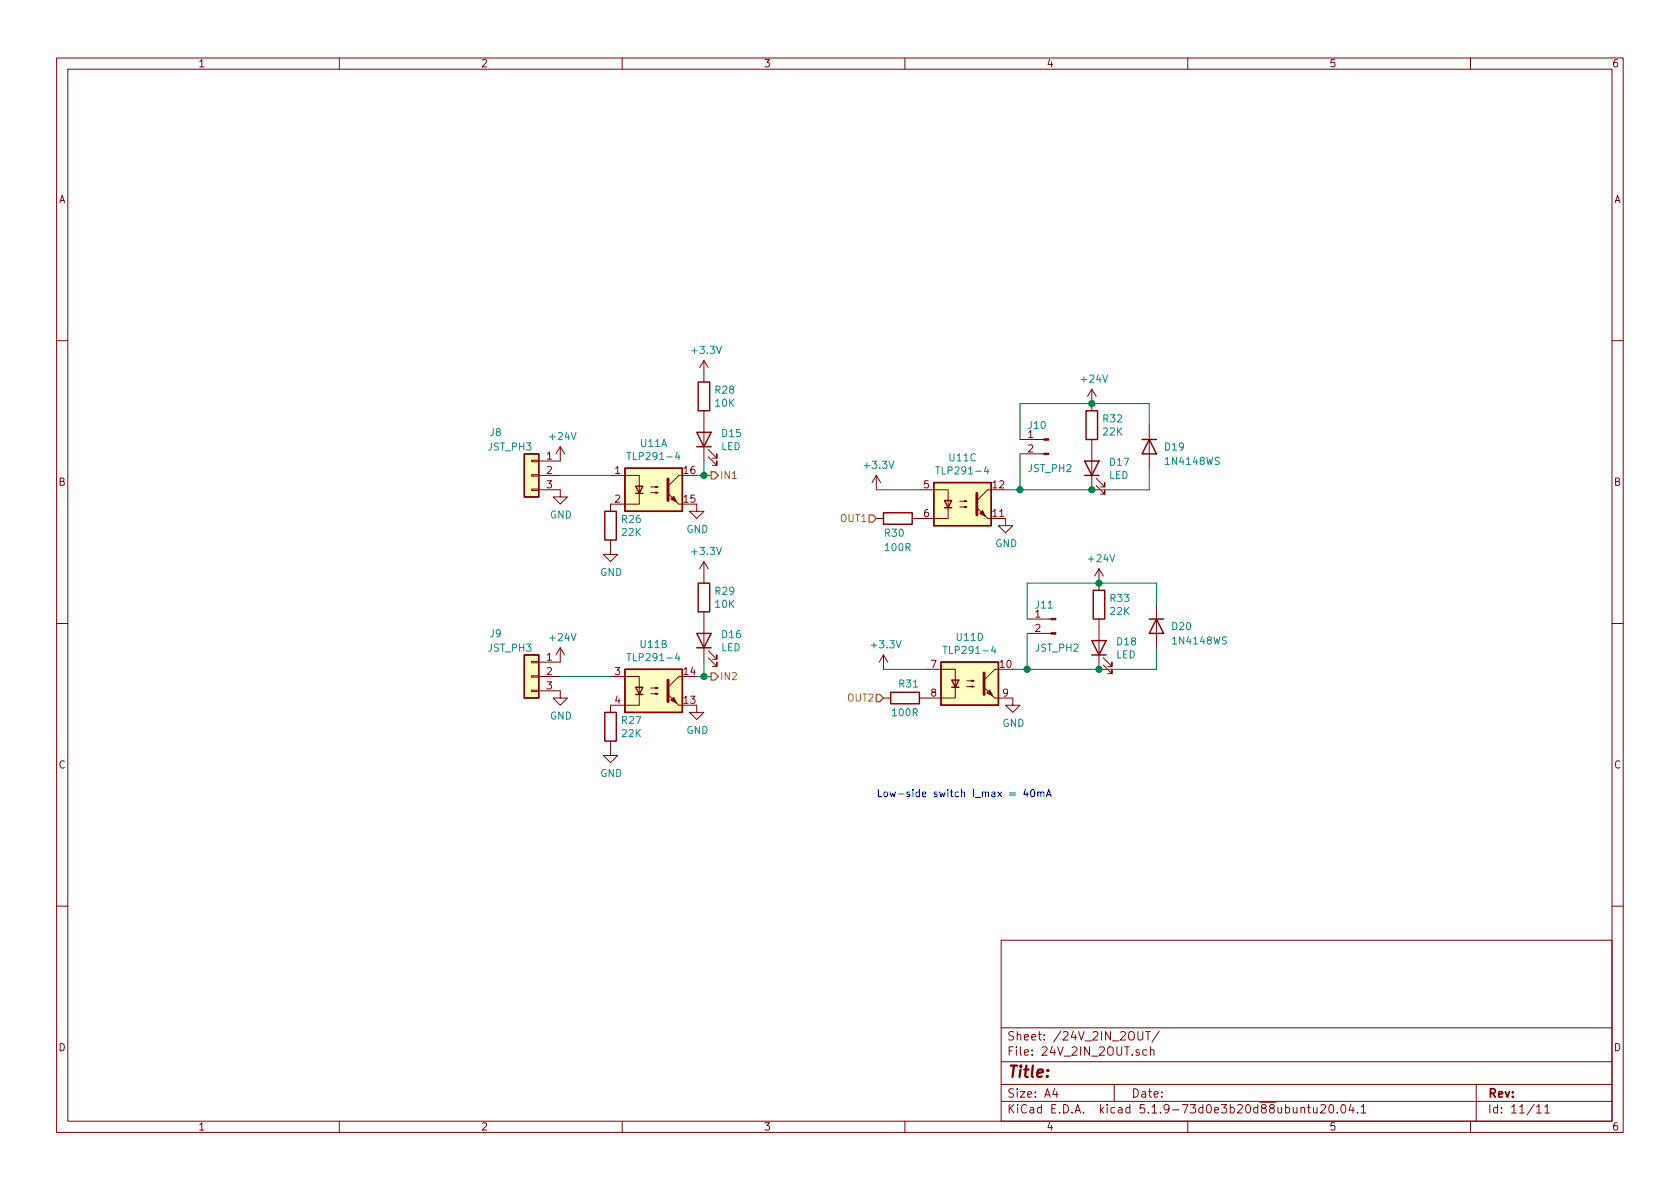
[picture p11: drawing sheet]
<svg xmlns="http://www.w3.org/2000/svg" width="297mm" height="210mm" viewBox="0 0 297 210" stroke-linecap="round" stroke-linejoin="round" font-family="sans-serif">
<g fill="none" stroke="#840000" stroke-width=".18">
<path d="M10 10.3h277v189.9h-277zM12 12.2h273v186.1h-273zM60 10.3v1.9M110 10.3v1.9M160 10.3v1.9M210 10.3v1.9M260 10.3v1.9M10 60.2h2M99.1 79v2.5h-3.9M99.1 79l-.8 1.3M99.1 79l.7 1.3M124.5 63.7v3.9"/>
<path d="M124.5 72.6v8.9M124.5 63.7l-.8 1.3M124.5 63.7l.7 1.3M125.2 79.5l1.5 1.5v-.7v.7h-.7M180.3 77.7h4.3M193 68.8l-.7 1.3M193 68.8v3.8M193 77.7v8.9M193 68.8l.8 1.3M203.2 75.2v7.6M285 60.2h2M94 86.5h1.2v.2h-1.2z"/>
<path d="M94 81.4h1.2v.3h-1.2zM94 83.9h1.2v.3h-1.2zM95.2 86.6h3.9v1.3h1.2l-1.2 1.2-1.3-1.2h1.3M95.2 84.1h3.9M107.9 84.1h5.1v5h-5.1v1.3M107.9 95.5v2.5h1.3l-1.3 1.3-1.2-1.3h1.2M115.1 87.1h1.2l-.3 .1v-.2l.3 .1M115.1 86.1h1.2l-.3 .1v-.2l.3 .1M120 89.1h.6M120.6 84.1h-.6l-1.9 1.9M123.2 89.1v1.3h1.3l-1.3 1.3-1.3-1.3h1.3M124.5 99.3v3.8"/>
<path d="M124.5 99.3l-.8 1.3M124.5 99.3l.7 1.3M125.2 80.8l1.5 1.5v-.8v.8h-.7M154.9 91.7h1.3M154.9 84.1l-.7 1.2M154.9 84.1v2.5M154.9 84.1l.8 1.2M162.6 86.6h5v5.1h-6.3M169.7 89.7h1.2l-.3 .1v-.3l.3 .2M169.7 88.6h1.2l-.3 .2v-.3l.3 .1M174.6 91.7h.7M175.3 86.6h-.7l-1.9 1.9"/>
<path d="M177.8 91.7v1.3h1.3l-1.3 1.2-1.3-1.2h1.3M180.3 80.3h4.3M193.8 85.8l1.5 1.6v-.8v.8h-.7M193.8 84.6l1.5 1.5v-.8v.8h-.7M10 110.3h2M94 117h1.2v.2h-1.2zM94 119.5h1.2v.3h-1.2zM95.2 119.6h3.9M99.1 114.5v2.6h-3.9M99.1 114.5l-.8 1.3M99.1 114.5l.7 1.3M107.9 119.6h5.1v5.1h-5.1v1.3"/>
<path d="M120.6 119.6h-.6l-1.9 1.9M124.5 108.2v8.9M125.2 116.3l1.5 1.6v-.8v.8h-.7M125.2 115.1l1.5 1.5v-.8v.8h-.7M156.2 115.8l-.8 1.3M156.2 115.8v2.6M156.2 115.8l.8 1.3M163.8 118.4h5.1v5h-6.3M176.5 118.4h-.6l-1.9 1.9M181.6 112h4.2M181.6 109.5h4.2M194.3 100.6l-.8 1.2"/>
<path d="M194.3 100.6v3.8M194.3 109.5v8.9M194.3 100.6l.8 1.2M195.1 117.6l1.5 1.5v-.7v.7h-.8M195.1 116.3l1.5 1.6v-.8v.8h-.8M204.5 106.9v7.6M285 110.3h2M94 122h1.2v.3h-1.2zM95.2 122.2h3.9v1.2h1.2l-1.2 1.3-1.3-1.3h1.3M107.9 131.1v2.5h1.3l-1.3 1.3-1.2-1.3h1.2M115.1 122.7h1.2l-.3 .1v-.3l.3 .2M115.1 121.7h1.2l-.3 .1v-.3l.3 .2"/>
<path d="M120 124.7h.6M123.2 124.7v1.3h1.3l-1.3 1.2-1.3-1.2h1.3M156.2 123.4h1.3M170.9 121.4h1.3l-.4 .1v-.2l.4 .1M170.9 120.4h1.3l-.4 .1v-.2l.4 .1M175.9 123.4h3.2v1.3h1.2l-1.2 1.3-1.3-1.3h1.3M10 160.2h2M177 166.3h108v32h-108zM285 160.2h2M60 198.3v1.9M110 198.3v1.9M160 198.3v1.9"/>
<path d="M177 194.8h108M177 191.8h108M177 187.8h108M177 181.8h108M186.5 192.5l-.4 1h1M186.8 193v1M197 191.8v3M201.2 182.4v1.2l.3 .3h.3l.3-.3v-1.2M202.5 182.4h.9M202.8 185.7l-.5-.1-.2 .3v.6l.2 .1 .5-.1M203 182.4v1.5M203.4 185.7l.2-.1 .4 .1v.9"/>
<path d="M203.4 185.1v1.5M205 182.3l-1.3 2M210 198.3v1.9M230 196l.2-.2 .4 .1 .1 .9M230 195.8v1M231.2 195.8h.5M231.4 195.3v1.3l.3 .2M232.2 195.8l.1 .9 .4 .1 .2-.1M232.9 195.8v1M233.5 195.5l.2-.2h.4l.3 .5-.9 1h.9M235.2 195.4l.2-.1a.94 .94 0 0 1 0 1.5 .82 .82 0 0 1-.2-1.4zM236.4 196.7v.1"/>
<path d="M237.3 195.4l.1-.1a.8 .8 0 0 1 .6 .8 .8 .8 0 0 1-.6 .7 1 1 0 0 1-.1-1.4zM238.9 195.2l-.4 1.1h.9M239.2 195.8v1M240 196.7v.1M240.6 195.8l.5-.5v1.5M240.6 196.8h.9M260 198.3v1.9M261 191.8v6.5M271.7 195.8l.4-.5v1.5M271.7 196.8h.8M273.1 195.8l.5-.5v1.5M273.1 196.8h.9"/>
</g>
<g fill="none" stroke="#840000" stroke-width=".25">
<path d="M123.2 76.4h2.5l-1.2 2.6zM123.2 79h2.5M123.4 67.6h2.1v5h-2.1zM192 72.6h2.1v5.1h-2.1zM201.9 77.7h2.6M203.2 77.7l1.3 2.6h-2.6zM92.7 80.3h2.5v7.6h-2.5zM106.9 90.4h2.1v5.1h-2.1zM110.5 82.8h10.1v7.6h-10.1zM112.4 86h1.3l-.7 1.2zM112.4 87.2h1.3M156.2 90.7h5.1v2h-5.1z"/>
<path d="M165.1 85.3h10.2v7.7h-10.2zM167 88.5h1.3l-.7 1.3zM167 89.8h1.3M191.8 81.5h2.5l-1.3 2.6zM191.8 84.1h2.5M92.7 115.8h2.5v7.6h-2.5zM110.5 118.4h10.1v7.6h-10.1zM123.2 112h2.5l-1.2 2.5zM123.2 114.5h2.5M123.4 103.1h2.1v5.1h-2.1zM166.4 117.1h10.1v7.6h-10.1zM193 113.3h2.6l-1.3 2.5z"/>
<path d="M193 115.8h2.6M193.3 104.4h2v5.1h-2zM203.2 109.5h2.5M204.5 109.5l1.2 2.5h-2.5zM106.9 126h2.1v5.1h-2.1zM112.4 121.5h1.3l-.7 1.3zM112.4 122.8h1.3M157.5 122.4h5.1v2.1h-5.1zM168.3 120.3h1.2l-.6 1.2zM168.3 121.5h1.2"/>
</g>
<g fill="#ffffc2" stroke="#ffffc2" stroke-width=".18">
<path d="M110.5 118.4h10.1v7.6h-10.1z"/>
<path d="M92.7 115.8h2.5v7.6h-2.5z"/>
<path d="M165.1 85.3h10.2v7.7h-10.2z"/>
<path d="M92.7 80.3h2.5v7.6h-2.5z"/>
<path d="M166.4 117.1h10.1v7.6h-10.1z"/>
<path d="M110.5 82.8h10.1v7.6h-10.1z"/>
</g>
<g fill="#840000" stroke="#840000" stroke-width=".18">
<path d="M118.1 122.8l1.9 1.9z"/>
<path d="M118.6 123.8l.5-.5 .5 1z"/>
<path d="M184.6 80.1h.8v.3h-.8z"/>
<path d="M184.6 77.6h.8v.2h-.8z"/>
<path d="M172.7 89.8l1.9 1.9z"/>
<path d="M173.2 90.8l.5-.5 .5 1z"/>
<path d="M174 121.5l1.9 1.9z"/>
<path d="M174.5 122.5l.5-.5 .5 1.1z"/>
<path d="M185.8 111.9h.9v.2h-.9z"/>
<path d="M185.8 109.3h.9v.3h-.9z"/>
<path d="M118.1 87.2l1.9 1.9z"/>
<path d="M118.6 88.3l.5-.5 .5 1z"/>
</g>
<path d="M118.1 84.7v3.8M172.7 87.2v3.9M174 119v3.8M118.1 120.3v3.8" fill="none" stroke="#840000" stroke-width=".51"/>
<path d="M119.7 80l-.3 .8h.8M110.8 80h.8M120 80.4v.9M165.5 82.5h.7M174.3 82.5l-.3 .9h.8M174.7 83v.8M110.8 115.6h.8M119.7 115.5l-.3 .9h.8M120 116v.8M166.7 114.3h.7M175.6 114.2l-.3 .9h.8M175.9 114.7v.9" fill="none" stroke="#008484" stroke-width=".18"/>
<g fill="none" stroke="#008400" stroke-width=".18">
<path d="M203.2 75.2v-3.8h-22.9v6.3M99.1 84.1h8.8M123.2 84.1h2.5M124.5 81.5v2.6M154.9 86.6h7.7M180.3 80.3v6.3M203.2 82.8v3.8h-25.4M99.1 119.6h8.8M123.2 119.6h2.5M124.5 117.1v2.5M156.2 118.4h7.6M181.6 112v6.4"/>
<path d="M204.5 114.5v3.9h-25.4M204.5 106.9v-3.8h-22.9v6.4"/>
</g>
<path d="M125.7 83.4h.7l.6 .7-.6 .6h-.7zM153.7 91.1h.6l.6 .6-.6 .6h-.6zM125.7 119h.7l.6 .6-.6 .7h-.7zM154.9 122.8h.7l.6 .6-.6 .7h-.7z" fill="none" stroke="#848400" stroke-width=".25"/>
<path d="M181.3 139.6l-.3 .9h.8M182.3 139.7l.2-.1a.67 .67 0 0 1 .5 .7 .67 .67 0 0 1-.5 .6l-.2-.2-.1-.3zM181.6 140v.9M183.5 140.2l.2-.2 .3 .1v.8M183.5 140v.9M184 140.2l.2-.2 .3 .1 .1 .8M185 140.9l.4-1.3 .5 1.3M185.1 140.5h.6" fill="none" stroke="#0000c2" stroke-width=".18"/>
<g fill="#008400" stroke="#008400" stroke-width=".25">
<circle cx="193" cy="71.4" r=".51"/>
<circle cx="124.5" cy="84.1" r=".51"/>
<circle cx="193" cy="86.6" r=".51"/>
<circle cx="194.3" cy="103.1" r=".51"/>
<circle cx="124.5" cy="119.6" r=".51"/>
<circle cx="194.3" cy="118.4" r=".51"/>
<circle cx="181.6" cy="118.4" r=".51"/>
<circle cx="180.3" cy="86.6" r=".51"/>
</g>
<text font-size="2.8" fill="#840000" x="178" y="190.5">Title:</text>
<g font-size="2.1" fill="#840000">
<text x="178" y="184">Sheet: /24V_2IN_2OUT/</text>
<text x="178" y="186.7">File: 24V_2IN_2OUT.sch</text>
<text x="178" y="196.9">KiCad E.D.A. kicad 5.1.9-73d0e3b20d88ubuntu20.04.1</text>
<text x="178" y="194.1">Size: A4</text>
<text x="200" y="194.1">Date:</text>
<text x="263" y="194.1">Rev:</text>
<text x="263" y="196.9">Id: 11/11</text>
</g>
<g font-size="1.8" fill="#840000">
<text x="35" y="11.9">1</text>
<text x="85" y="11.9">2</text>
<text x="135" y="11.9">3</text>
<text x="185" y="11.9">4</text>
<text x="235" y="11.9">5</text>
<text x="285" y="11.9">6</text>
<text x="10.4" y="35.9">A</text>
<text x="285.4" y="35.9">A</text>
<text x="181.8" y="77.5">1</text>
<text x="96.7" y="81.3">1</text>
<text x="96.7" y="83.8">2</text>
<text x="108.7" y="83.8">1</text>
<text x="121" y="83.8">16</text>
<text x="181.8" y="80">2</text>
<text x="10.4" y="85.9">B</text>
<text x="96.7" y="86.4">3</text>
<text x="108.7" y="88.9">2</text>
<text x="121" y="88.9">15</text>
<text x="163.3" y="86.4">5</text>
<text x="175.6" y="86.4">12</text>
<text x="285.4" y="85.9">B</text>
<text x="163.3" y="91.4">6</text>
<text x="175.6" y="91.4">11</text>
<text x="183" y="109.2">1</text>
<text x="183" y="111.8">2</text>
<text x="96.7" y="116.8">1</text>
<text x="96.7" y="119.4">2</text>
<text x="108.7" y="119.4">3</text>
<text x="121" y="119.4">14</text>
<text x="164.6" y="118.1">7</text>
<text x="176.8" y="118.1">10</text>
<text x="96.7" y="121.9">3</text>
<text x="108.7" y="124.5">4</text>
<text x="121" y="124.5">13</text>
<text x="164.6" y="123.2">8</text>
<text x="177.3" y="123.2">9</text>
<text x="10.4" y="135.9">C</text>
<text x="285.4" y="135.9">C</text>
<text x="10.4" y="185.9">D</text>
<text x="285.4" y="185.9">D</text>
<text x="35" y="199.9">1</text>
<text x="85" y="199.9">2</text>
<text x="135" y="199.9">3</text>
<text x="185" y="199.9">4</text>
<text x="235" y="199.9">5</text>
<text x="285" y="199.9">6</text>
</g>
<g font-size="1.8" fill="#008484">
<text x="122.5" y="62.6">+3.3V</text>
<text x="126.5" y="69.6">R28</text>
<text x="126.5" y="71.9">10K</text>
<text x="191.3" y="67.7">+24V</text>
<text x="86.7" y="77.1">J8</text>
<text x="97.4" y="77.8">+24V</text>
<text x="127.7" y="77.3">D15</text>
<text x="181.9" y="75.9">J10</text>
<text x="195.1" y="74.7">R32</text>
<text x="195.1" y="77">22K</text>
<text x="86.3" y="79.7">JST_PH3</text>
<text x="111.6" y="81.4">TLP291-4</text>
<text x="113.3" y="79">U11A</text>
<text x="127.5" y="79.6">LED</text>
<text x="153" y="82.9">+3.3V</text>
<text x="166.2" y="83.9">TLP291-4</text>
<text x="167.9" y="81.6">U11C</text>
<text x="181.8" y="83.5">JST_PH2</text>
<text x="196.3" y="82.4">D17</text>
<text x="206" y="79.7">D19</text>
<text x="206.3" y="82.2">1N4148WS</text>
<text x="196.1" y="84.7">LED</text>
<text x="97.2" y="91.7">GND</text>
<text x="110" y="92.5">R26</text>
<text x="110" y="94.8">22K</text>
<text x="121.4" y="94.2">GND</text>
<text x="156.5" y="94.9">R30</text>
<text x="106.1" y="101.8">GND</text>
<text x="122.5" y="98.1">+3.3V</text>
<text x="156.6" y="97.5">100R</text>
<text x="176" y="96.8">GND</text>
<text x="192.6" y="99.4">+24V</text>
<text x="126.5" y="105.2">R29</text>
<text x="126.5" y="107.5">10K</text>
<text x="183.2" y="107.6">J11</text>
<text x="196.4" y="106.4">R33</text>
<text x="86.7" y="112.7">J9</text>
<text x="97.4" y="113.4">+24V</text>
<text x="127.7" y="112.8">D16</text>
<text x="169.2" y="113.3">U11D</text>
<text x="196.4" y="108.8">22K</text>
<text x="207.3" y="111.4">D20</text>
<text x="207.6" y="114">1N4148WS</text>
<text x="86.3" y="115.2">JST_PH3</text>
<text x="111.6" y="116.9">TLP291-4</text>
<text x="113.3" y="114.6">U11B</text>
<text x="127.5" y="115.2">LED</text>
<text x="154.3" y="114.6">+3.3V</text>
<text x="167.5" y="115.6">TLP291-4</text>
<text x="183.1" y="115.2">JST_PH2</text>
<text x="197.3" y="116.4">LED</text>
<text x="197.6" y="114.1">D18</text>
<text x="159" y="121.6">R31</text>
<text x="97.2" y="127.2">GND</text>
<text x="110" y="128">R27</text>
<text x="110" y="130.3">22K</text>
<text x="121.4" y="129.8">GND</text>
<text x="157.9" y="126.7">100R</text>
<text x="177.2" y="128.5">GND</text>
<text x="106.1" y="137.4">GND</text>
</g>
<g font-size="1.8" fill="#848400">
<text x="127.3" y="84.7">IN1</text>
<text x="148.7" y="92.3">OUT1</text>
<text x="127.3" y="120.3">IN2</text>
<text x="150" y="124.1">OUT2</text>
</g>
<text font-size="1.8" fill="#0000c2" x="154.9" y="141">Low-side switch I_max = 40mA</text>
</svg>
